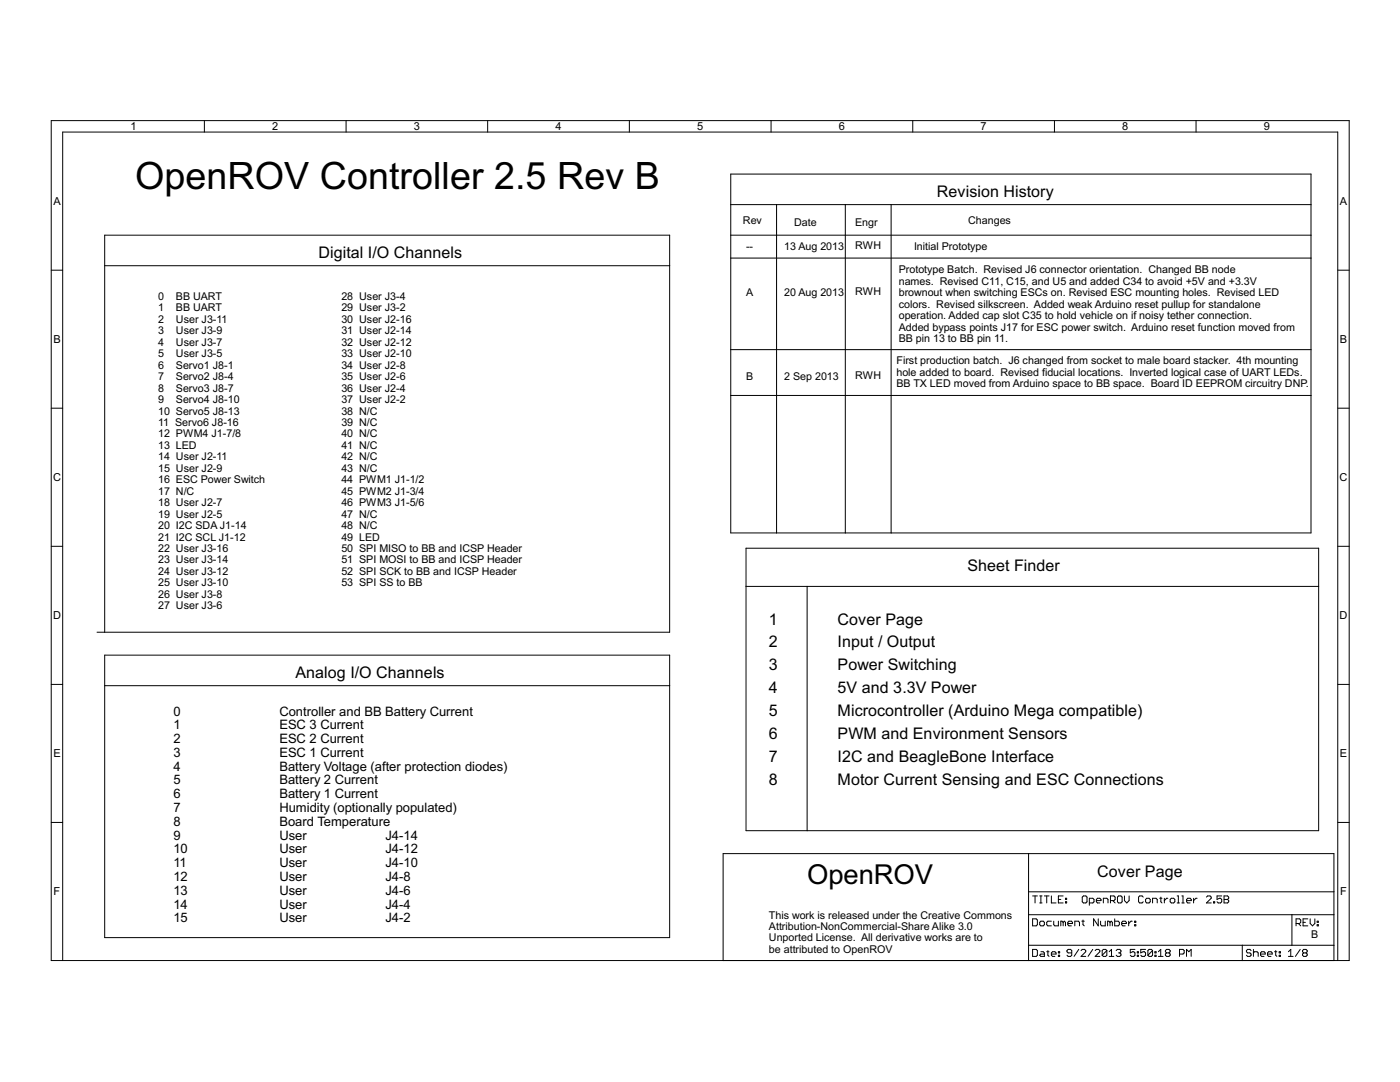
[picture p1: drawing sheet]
<svg xmlns="http://www.w3.org/2000/svg" width="279mm" height="216mm" viewBox="0 0 279 216" stroke-linecap="round" stroke-linejoin="round" font-family="sans-serif">
<g fill="none" stroke="#000" stroke-width=".2">
<path d="M10.2 24.1h259.1v167.6h-259.1zM40.8 24.1v2.3M69.1 24.1v2.3M97.3 24.1v2.3M125.6 24.1v2.3M145.8 34.7h115.8v71.6h-115.8zM153.9 24.1v2.3M182.2 24.1v2.3M210.4 24.1v2.3M238.7 24.1v2.3M10.2 53.9h2.3M20.9 53h112.7"/>
<path d="M145.8 40.8h115.8M145.8 46.9h115.8M145.8 51.5h115.8M155 40.8v65.5M168.7 40.8v65.5M177.8 40.8v65.5M267 53.9h2.3M145.8 69.8h115.8M145.8 78.9h115.8M10.2 81.4h2.3M267 81.4h2.3M10.2 109h2.3"/>
<path d="M148.9 109.4h114.3v56.4h-114.3zM148.9 117h114.3M161.1 117v48.8M267 109h2.3M10.2 136.6h2.3M19.4 126.2h114.2v-79.3h-112.7v79.3M20.9 130.7h112.7v56.4h-112.7zM20.9 136.8h112.7M267 136.6h2.3M10.2 164.1h2.3M205.3 170.3v21.4M205.3 177.9h60.9"/>
<path d="M206.1 178.8h.9M206.6 178.8v1.4M207.5 178.8h.5M207.7 178.8v1.4M208.4 178.8h1M208.9 178.8v1.4M209.8 178.8v1.4h1M211.2 179.5h.5M212.2 178.8h-1v1.4h1M212.6 179.9h.3v.3h-.3zM212.6 179.2h.3v.3h-.3zM216 179l.2-.2h.5l.2 .2v.9l-.2 .3h-.5l-.2-.3z"/>
<path d="M218.8 179.7h.9v-.2l-.2-.3h-.5l-.2 .3v.4l.2 .3h.5M221.6 179.7h.7l.2-.2v-.5l-.2-.2h-.7v1.4M222.1 179.7l.4 .5M223 179l.2-.2h.5l.2 .2v.9l-.2 .3h-.5l-.2-.3zM224.4 178.8v.9l.5 .5 .4-.5v-.9M228.2 179l-.3-.2h-.4l-.3 .2v.9l.3 .3h.4l.3-.3M228.9 179.2h.4l.3 .3v.4l-.3 .3h-.4l-.3-.3v-.4zM231.4 179.2h.5M231.7 179v.9l.2 .3M232.4 179.2v1M233.1 179.2h-.3l-.4 .5M233.8 179.2h.4l.3 .3v.4l-.3 .3h-.4l-.3-.3v-.4z"/>
<path d="M234.9 178.8h.3v1.4M235.9 178.8h.2v1.4M236.8 179.7h.9v-.2l-.2-.3h-.5l-.2 .3v.4l.2 .3h.5M238.2 179.2v1M238.9 179.2h-.2l-.5 .5M240.8 179l.2-.2h.5l.2 .2v.2l-.9 1h.9M242.2 179.9h.2v.3h-.2zM243.8 178.8h-.9v.7l.5-.3h.2l.2 .3v.4l-.2 .3h-.5l-.2-.3M244.3 178.8h.7l.2 .2v.2l-.2 .3 .2 .2v.2l-.2 .3h-.7zM244.3 179.5h.7M267 164.1h2.3M12.5 191.7v-165.3h254.5v165.3"/>
<path d="M144.3 191.7v-21.4h121.9v21.4M205.3 182.5h60.9M205.3 188.6h60.9M206.1 183.3h.7l.2 .3v.9l-.2 .2h-.7zM206.1 189.4h.7l.2 .3v.9l-.2 .2h-.7zM207.5 184l.2-.2h.5l.2 .2v.5l-.2 .2h-.5l-.2-.2zM207.5 180.2h.5M207.7 189.9h.5l.2 .2v.7h-.7l-.2-.2 .2-.2h.7M208.9 189.9h.5M209.1 189.7v.9l.3 .2M209.8 190.4h1v-.3l-.3-.2h-.4l-.3 .2v.5l.3 .2h.4M209.8 183.8h-.7l-.2 .2v.5l.2 .2h.7"/>
<path d="M210.3 183.8v.7l.2 .2h.7v-.9M211.2 190.6h.3v.2h-.3zM211.2 189.9h.3v.2h-.3zM212.2 184l-.3-.2h-.2v.9M212.2 184l.2-.2 .2 .2v.7M212.2 184v.7M213.1 184.3h.9v-.3l-.2-.2h-.5l-.2 .2v.5l.2 .2h.5M213.9 190.1h-.7l-.3-.2v-.2l.3-.3h.5l.2 .3v.9l-.2 .2h-.5l-.3-.2M214.5 184.7v-.9h.7l.2 .2v.7M215.3 189.4l-.9 1.4M215.8 189.7l.2-.3h.5l.2 .3v.2l-.9 .9h.9M215.9 183.8h.5"/>
<path d="M216.1 183.6v.9l.3 .2M217.4 180.2h.7l.2-.3v-.4l-.2-.3h-.7v1.4M218.1 189.4l-1 1.4M218.6 189.7l.2-.3h.5l.2 .3v.2l-.9 .9h.9M219.2 183.3v1.4l-1-1.4v1.4M219.6 183.8v.7l.3 .2h.7v-.9M220.2 180.2v-1h.7l.2 .3v.7M220.9 189.7v.9l-.2 .2h-.5l-.2-.2M220.9 189.7l-.2-.3h-.5l-.2 .3v.9M220.9 189.7l-.9 .9M221.4 190.8h.9M221.4 189.9l.4-.5v1.4"/>
<path d="M221.5 184l-.2-.2h-.3v.9M221.5 184v.7M221.5 184l.3-.2 .2 .2v.7M222.5 183.3v1.4h.7l.2-.2v-.5l-.2-.2h-.7M222.8 189.7l.2-.3h.5l.2 .3v.2l-.2 .2M223.2 190.1h.3M223.5 190.1l.2 .3v.2l-.2 .2h-.5l-.2-.2M223.9 184.3h.9v-.3l-.2-.2h-.5l-.2 .2v.5l.2 .2h.5M225.3 183.8v.9M226 183.8h-.3l-.4 .5M226.4 184.5h.3v.2h-.3zM226.4 183.8h.3v.2h-.3z"/>
<path d="M226.5 189.4h-.9v.7l.4-.2h.3l.2 .2v.5l-.2 .2h-.5l-.2-.2M227 190.6h.2v.2h-.2zM227 189.9h.2v.2h-.2zM228.6 189.4h-.9v.7l.4-.2h.3l.2 .2v.5l-.2 .2h-.5l-.2-.2M230 189.7v.9l-.2 .2h-.5l-.2-.2M230 189.7l-.2-.3h-.5l-.2 .3v.9M230 180.2v-1h.7l.2 .3v.7M230 189.7l-.9 .9M230.5 190.6h.2v.2h-.2zM230.5 189.9h.2v.2h-.2zM231.2 190.8h.9M231.2 189.9l.4-.5v1.4"/>
<path d="M232.8 190.1l-.2 .3v.2l.2 .2h.5l.2-.2v-.2l-.2-.3M232.8 190.1l-.2-.2v-.2l.2-.3h.5l.2 .3v.2l-.2 .2M232.8 190.1h.5M234.9 180.2h.5M235.4 190.4h.7l.2-.3v-.4l-.2-.3h-.7v1.4M235.9 180.2h.4M236.8 190.8v-1.4l.5 .5 .4-.5v1.4M247.9 188.6v3.1M249.7 189.7l-.3-.3h-.4l-.2 .3v.2l.2 .2h.4l.3 .3v.2l-.3 .2h-.4l-.2-.2M250.1 190.1l.3-.2h.5l.2 .2v.7M250.1 189.4v1.4M251.6 190.4h.9v-.3l-.2-.2h-.5l-.2 .2v.5l.2 .2h.5"/>
<path d="M253 190.4h.9v-.3l-.2-.2h-.5l-.2 .2v.5l.2 .2h.5M254.4 189.9h.4M254.6 189.7v.9l.2 .2M255.3 190.6h.2v.2h-.2zM255.3 189.9h.2v.2h-.2zM257.1 190.8h1M257.1 189.9l.5-.5v1.4M257.8 182.5v6.1M258.7 184.3h.7l.2-.3v-.4l-.2-.3h-.7v1.4M259.1 184.3l.5 .4M259.5 189.4l-1 1.4M260.1 184h.4"/>
<path d="M260.2 190.1l-.3 .3v.2l.3 .2h.4l.3-.2v-.2l-.3-.3M260.2 190.1l-.3-.2v-.2l.3-.3h.4l.3 .3v.2l-.3 .2M260.2 190.1h.4M261 183.3h-.9v1.4h.9M261.5 183.3v1l.4 .4 .5-.4v-1M262.9 184.5h.2v.2h-.2zM262.9 183.8h.2v.2h-.2z"/>
</g>
<text font-size="8.4" x="27" y="37.8">OpenROV Controller 2.5 Rev B</text>
<text font-size="6.1" x="161.1" y="176.4">OpenROV</text>
<g font-size="3.6">
<text x="187" y="39.3">Revision History</text>
<text x="63.6" y="51.5">Digital I/O Channels</text>
<text x="193.1" y="114">Sheet Finder</text>
<text x="153.5" y="124.6">1</text>
<text x="167.2" y="124.6">Cover Page</text>
<text x="153.5" y="129.2">2</text>
<text x="167.2" y="129.2">Input / Output</text>
<text x="59" y="135.3">Analog I/O Channels</text>
<text x="153.5" y="133.8">3</text>
<text x="167.2" y="133.8">Power Switching</text>
<text x="153.5" y="138.3">4</text>
<text x="153.5" y="142.9">5</text>
<text x="167.2" y="138.3">5V and 3.3V Power</text>
<text x="167.2" y="142.9">Microcontroller (Arduino Mega compatible)</text>
<text x="153.5" y="147.5">6</text>
<text x="167.2" y="147.5">PWM and Environment Sensors</text>
<text x="153.5" y="152">7</text>
<text x="167.2" y="152">I2C and BeagleBone Interface</text>
<text x="153.5" y="156.6">8</text>
<text x="167.2" y="156.6">Motor Current Sensing and ESC Connections</text>
<text x="219" y="174.9">Cover Page</text>
</g>
<g font-size="2.9">
<text x="34.6" y="142.8">0</text>
<text x="55.8" y="142.8">Controller and BB Battery Current</text>
<text x="34.6" y="145.5">1</text>
<text x="34.6" y="148.3">2</text>
<text x="55.8" y="145.5">ESC 3 Current</text>
<text x="55.8" y="148.3">ESC 2 Current</text>
<text x="34.6" y="151">3</text>
<text x="34.6" y="153.8">4</text>
<text x="55.8" y="151">ESC 1 Current</text>
<text x="55.8" y="153.8">Battery Voltage (after protection diodes)</text>
<text x="34.6" y="156.5">5</text>
<text x="34.6" y="159.3">6</text>
<text x="55.8" y="156.5">Battery 2 Current</text>
<text x="55.8" y="159.3">Battery 1 Current</text>
<text x="34.6" y="162">7</text>
<text x="34.6" y="164.8">8</text>
<text x="34.6" y="167.5">9</text>
<text x="55.8" y="162">Humidity (optionally populated)</text>
<text x="55.8" y="164.8">Board Temperature</text>
<text x="55.8" y="167.5">User</text>
<text x="76.9" y="167.5">J4-14</text>
<text x="34.6" y="170.3">10</text>
<text x="34.6" y="173">11</text>
<text x="55.8" y="170.3">User</text>
<text x="55.8" y="173">User</text>
<text x="76.9" y="170.3">J4-12</text>
<text x="76.9" y="173">J4-10</text>
<text x="34.6" y="175.8">12</text>
<text x="34.6" y="178.5">13</text>
<text x="55.8" y="175.8">User</text>
<text x="55.8" y="178.5">User</text>
<text x="76.9" y="175.8">J4-8</text>
<text x="76.9" y="178.5">J4-6</text>
<text x="34.6" y="181.3">14</text>
<text x="34.6" y="184">15</text>
<text x="55.8" y="181.3">User</text>
<text x="55.8" y="184">User</text>
<text x="76.9" y="181.3">J4-4</text>
<text x="76.9" y="184">J4-2</text>
</g>
<g font-size="2.5">
<text x="26" y="26">1</text>
<text x="54.3" y="26">2</text>
<text x="82.6" y="26">3</text>
<text x="110.9" y="26">4</text>
<text x="139.1" y="26">5</text>
<text x="167.4" y="26">6</text>
<text x="195.7" y="26">7</text>
<text x="224" y="26">8</text>
<text x="252.2" y="26">9</text>
<text x="10.6" y="40.9">A</text>
<text x="267.4" y="40.9">A</text>
<text x="10.6" y="68.5">B</text>
<text x="267.4" y="68.5">B</text>
<text x="10.6" y="96">C</text>
<text x="267.3" y="96">C</text>
<text x="10.6" y="123.6">D</text>
<text x="267.3" y="123.6">D</text>
<text x="10.6" y="151.1">E</text>
<text x="267.4" y="151.1">E</text>
<text x="10.7" y="178.7">F</text>
<text x="267.4" y="178.7">F</text>
</g>
<g font-size="2.4">
<text x="148.3" y="44.8">Rev</text>
<text x="158.5" y="45.1">Date</text>
<text x="170.7" y="45.1">Engr</text>
<text x="193.2" y="44.6">Changes</text>
<text x="148.9" y="50">--</text>
<text x="156.5" y="50">13 Aug 2013</text>
<text x="170.7" y="49.7">RWH</text>
<text x="182.4" y="50">Initial Prototype</text>
<text x="31.6" y="59.9">0</text>
<text x="35.1" y="59.9">BB UART</text>
<text x="68.1" y="59.9">28 User J3-4</text>
<text x="148.9" y="59.1">A</text>
<text x="156.5" y="59.1">20 Aug 2013</text>
<text x="170.7" y="58.8">RWH</text>
<text x="179.4" y="54.5">Prototype Batch. Revised J6 connector orientation. Changed BB node</text>
<text x="179.4" y="56.8">names. Revised C11, C15, and U5 and added C34 to avoid +5V and +3.3V</text>
<text x="179.4" y="59.1">brownout when switching ESCs on. Revised ESC mounting holes. Revised LED</text>
<text x="31.6" y="62.1">1</text>
<text x="31.6" y="64.4">2</text>
<text x="35.1" y="62.1">BB UART</text>
<text x="35.1" y="64.4">User J3-11</text>
<text x="68.1" y="62.1">29 User J3-2</text>
<text x="68.1" y="64.4">30 User J2-16</text>
<text x="179.4" y="61.4">colors. Revised silkscreen. Added weak Arduino reset pullup for standalone</text>
<text x="179.4" y="63.7">operation. Added cap slot C35 to hold vehicle on if noisy tether connection.</text>
<text x="179.4" y="66">Added bypass points J17 for ESC power switch. Arduino reset function moved from</text>
<text x="31.6" y="66.7">3</text>
<text x="31.6" y="69">4</text>
<text x="31.6" y="71.3">5</text>
<text x="35.1" y="66.7">User J3-9</text>
<text x="35.1" y="69">User J3-7</text>
<text x="35.1" y="71.3">User J3-5</text>
<text x="68.1" y="66.7">31 User J2-14</text>
<text x="68.1" y="69">32 User J2-12</text>
<text x="68.1" y="71.3">33 User J2-10</text>
<text x="179.4" y="68.3">BB pin 13 to BB pin 11.</text>
<text x="31.6" y="73.6">6</text>
<text x="31.6" y="75.9">7</text>
<text x="35.1" y="73.6">Servo1 J8-1</text>
<text x="35.1" y="75.9">Servo2 J8-4</text>
<text x="68.1" y="73.6">34 User J2-8</text>
<text x="68.1" y="75.9">35 User J2-6</text>
<text x="148.9" y="75.9">B</text>
<text x="156.5" y="75.9">2 Sep 2013</text>
<text x="170.7" y="75.6">RWH</text>
<text x="178.9" y="72.7">First production batch. J6 changed from socket to male board stacker. 4th mounting</text>
<text x="178.9" y="75">hole added to board. Revised fiducial locations. Inverted logical case of UART LEDs.</text>
<text x="178.9" y="77.2">BB TX LED moved from Arduino space to BB space. Board ID EEPROM circuitry DNP.</text>
<text x="31.6" y="78.1">8</text>
<text x="31.6" y="80.4">9</text>
<text x="31.6" y="82.7">10 Servo5 J8-13</text>
<text x="35.1" y="78.1">Servo3 J8-7</text>
<text x="35.1" y="80.4">Servo4 J8-10</text>
<text x="68.1" y="78.1">36 User J2-4</text>
<text x="68.1" y="80.4">37 User J2-2</text>
<text x="68.1" y="82.7">38 N/C</text>
<text x="31.6" y="85">11 Servo6 J8-16</text>
<text x="31.6" y="87.3">12 PWM4 J1-7/8</text>
<text x="31.6" y="89.6">13 LED</text>
<text x="68.1" y="85">39 N/C</text>
<text x="68.1" y="87.3">40 N/C</text>
<text x="68.1" y="89.6">41 N/C</text>
<text x="31.6" y="91.9">14 User J2-11</text>
<text x="31.6" y="94.1">15 User J2-9</text>
<text x="68.1" y="91.9">42 N/C</text>
<text x="68.1" y="94.1">43 N/C</text>
<text x="31.6" y="96.4">16 ESC Power Switch</text>
<text x="31.6" y="98.7">17 N/C</text>
<text x="31.6" y="101">18 User J2-7</text>
<text x="68.1" y="96.4">44 PWM1 J1-1/2</text>
<text x="68.1" y="98.7">45 PWM2 J1-3/4</text>
<text x="68.1" y="101">46 PWM3 J1-5/6</text>
<text x="31.6" y="103.3">19 User J2-5</text>
<text x="31.6" y="105.6">20 I2C SDA J1-14</text>
<text x="31.6" y="107.9">21 I2C SCL J1-12</text>
<text x="68.1" y="103.3">47 N/C</text>
<text x="68.1" y="105.6">48 N/C</text>
<text x="68.1" y="107.9">49 LED</text>
<text x="31.6" y="110.1">22 User J3-16</text>
<text x="31.6" y="112.4">23 User J3-14</text>
<text x="68.1" y="110.1">50 SPI MISO to BB and ICSP Header</text>
<text x="68.1" y="112.4">51 SPI MOSI to BB and ICSP Header</text>
<text x="31.6" y="114.7">24 User J3-12</text>
<text x="31.6" y="117">25 User J3-10</text>
<text x="31.6" y="119.3">26 User J3-8</text>
<text x="68.1" y="114.7">52 SPI SCK to BB and ICSP Header</text>
<text x="68.1" y="117">53 SPI SS to BB</text>
<text x="31.6" y="121.6">27 User J3-6</text>
<text x="153.5" y="183.3">This work is released under the Creative Commons</text>
<text x="153.5" y="185.6">Attribution-NonCommercial-Share Alike 3.0</text>
<text x="153.5" y="187.9">Unported License. All derivative works are to</text>
<text x="153.5" y="190.1">be attributed to OpenROV</text>
<text x="261.6" y="187.1">B</text>
</g>
</svg>
